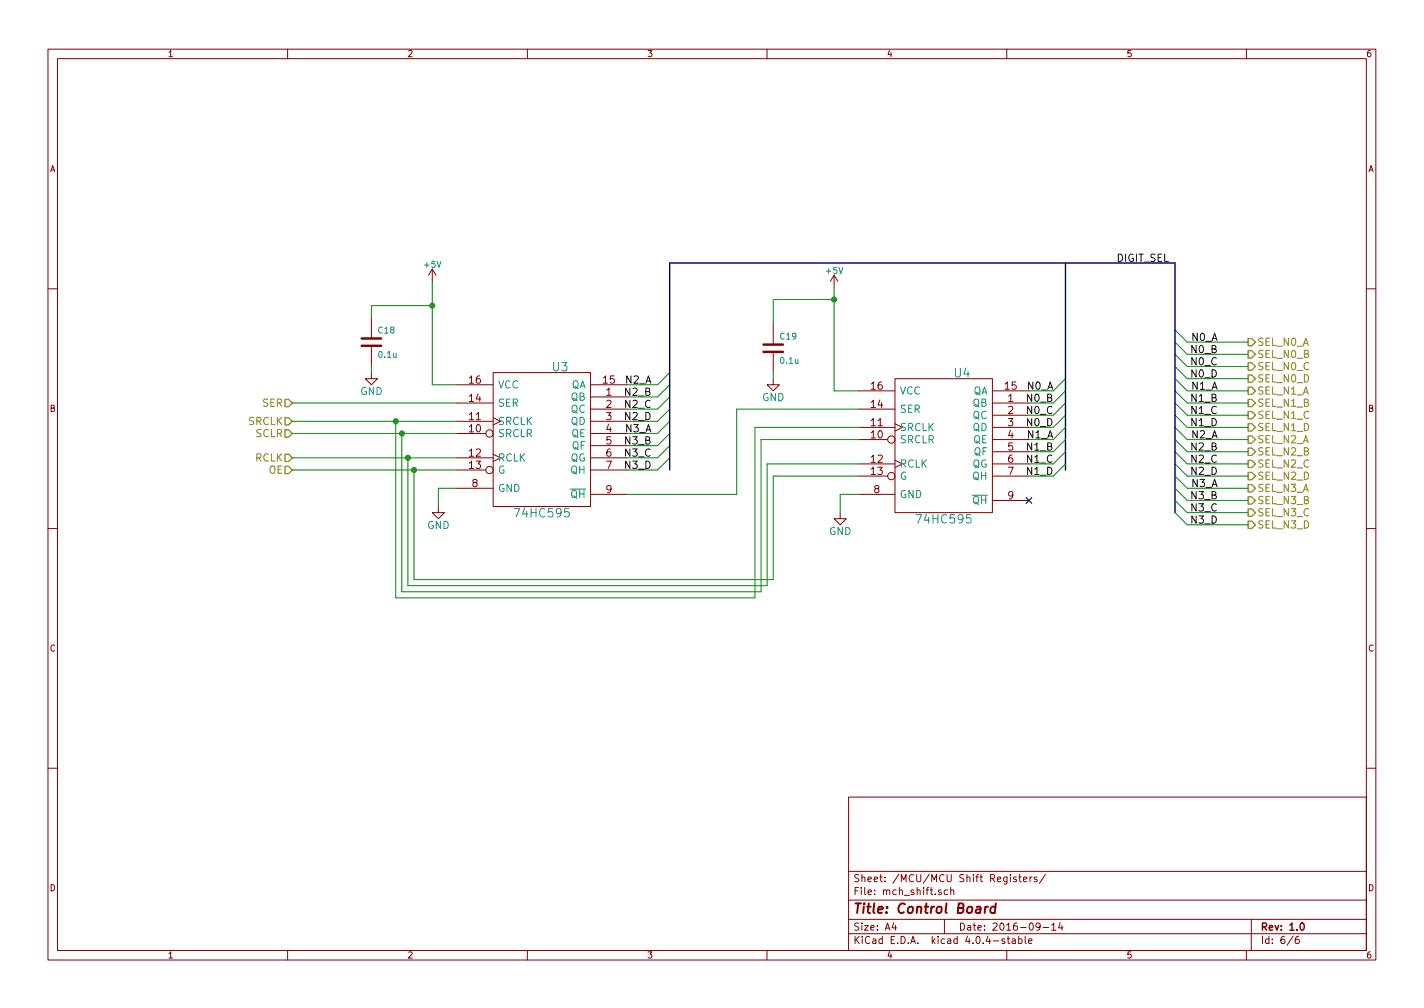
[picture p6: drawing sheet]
<svg xmlns="http://www.w3.org/2000/svg" width="297mm" height="210mm" viewBox="0 0 297 210" stroke-linecap="round" stroke-linejoin="round" font-family="sans-serif">
<g fill="none" stroke="#840000" stroke-width=".21">
<path d="M10 10.3h277v189.9h-277zM12 12.2h273v186.1h-273zM60 10.3v1.9M110 10.3v1.9M160 10.3v1.9M210 10.3v1.9M260 10.3v1.9M90.2 56.1l-.8 1.3M90.2 56.1v2.6M90.2 56.1l.7 1.3M174 57.4l-.8 1.3M174 57.4v2.5"/>
<path d="M174 57.4l.8 1.3M10 60.2h2M77.5 77.7v1.3h1.2l-1.2 1.3-1.3-1.3h1.3M77.5 66.3v4.3M77.5 72.1v4.3M102.9 77.7h20.3v28h-20.3zM161.3 79v1.3h1.3l-1.3 1.2-1.3-1.2h1.3M161.3 67.6v4.3M161.3 73.4v4.3M186.7 79h20.3v27.9h-20.3zM285 60.2h2M95.2 87.9h7.7"/>
<path d="M95.2 90.4h6.1M95.2 95.5h7.7M95.2 98h6.1M95.2 84.1h7.7M95.2 80.3h7.7M102.9 87.1l1.5 .8-1.5 .7M102.9 94.7l1.5 .8-1.5 .8M123.2 82.8h7.6M123.2 85.3h7.6M123.2 87.9h7.6M123.2 90.4h7.6M123.2 93h7.6"/>
<path d="M123.2 95.5h7.6M123.2 98h7.6M123.2 80.3h7.6M179.1 85.3h7.6M179.1 89.1h7.6M179.1 91.7h6.1M179.1 96.8h7.6M179.1 99.3h6.1M179.1 81.5h7.6M186.7 88.4l1.5 .7-1.5 .8M186.7 96l1.5 .8-1.5 .7M207 84.1h7.6"/>
<path d="M207 86.6h7.6M207 89.1h7.6M207 91.7h7.6M207 94.2h7.6M207 96.8h7.6M207 99.3h7.6M207 81.5h7.6M10 110.3h2M91.4 105.7v1.2h1.3l-1.3 1.3-1.2-1.3h1.2M95.2 101.8h7.7M123.2 103.1h7.6M175.3 106.9v1.3h1.2l-1.2 1.3-1.3-1.3h1.3"/>
<path d="M179.1 103.1h7.6M207 104.4h7.6M285 110.3h2M10 160.2h2M177 166.3h108v32h-108zM285 160.2h2M60 198.3v1.9M110 198.3v1.9M160 198.3v1.9M177 194.8h108M177 191.8h108M177 187.8h108"/>
<path d="M177 181.8h108M186.4 192.5l-.3 1h.9M186.8 193v1M196.3 185.7l-.3-.1-.3 .2 .1 .2 .5 .2v.3h-.6M197 191.8v3M197.7 185.7l-.5-.1-.2 .3v.6l.2 .1 .5-.1M198.3 185.7l.2-.1 .4 .1 .1 .9M198.3 185.1v1.5M209.6 195.9l-.4-.1-.2 .2 .1 .3 .5 .1v.3h-.6M210 198.3v1.9M210.1 195.8h.5M210.3 195.3v1.3l.3 .2"/>
<path d="M210.8 182.4v.2M211.2 195.9h.5l.1 .9M211.8 196.2l-.5 .1-.2 .2 .2 .3 .5-.1M212 183l-.4-.1-.2 .2 .1 .3 .5 .1v.3h-.6M212.5 195.9l.4-.1 .3 .3-.1 .6h-.6M212.5 195.3v1.5M212.5 182.9h.6M212.7 182.4v1.3l.4 .2M213.5 183.4l.7-.1-.1-.3-.4-.1-.2 .2 .1 .7h.5M213.8 195.3v1.3l.2 .2M214.6 196.3l.7-.1-.1-.3-.4-.1-.2 .2v.7h.6M214.9 182.9v1"/>
<path d="M215.3 182.9l-.4 .3M216.3 183l-.3-.1-.3 .2 .1 .3 .5 .1v.3h-.6M217 193.2l-.3 .3h-.3l-.3-.3v-.4l.3-.3h.3l.3 .3a1.01 1.01 0 0 1-.5 1.2h-.2M217.6 193.5h1.1M218.1 182.3l-1.3 2M219.4 193l.4-.5v1.5M219.4 194h.8M221.2 192.5l-.4 1h.9M221.5 193v1M260 198.3v1.9M261 191.8v6.5M269.7 195.2l-1.2 2"/>
<path d="M270.9 195.3l-.4 .1a1.11 1.11 0 0 0-.2 1.3l.5 .1 .2-.1v-.5l-.2-.3-.5 .1-.1 .2"/>
<circle cx="102.1" cy="98" r=".76"/>
<circle cx="102.1" cy="90.4" r=".76"/>
<circle cx="185.9" cy="91.7" r=".76"/>
<circle cx="185.9" cy="99.3" r=".76"/>
</g>
<path d="M271.3 192.7l.3-.2a.8 .8 0 0 1 .5 .8 .8 .8 0 0 1-.5 .7l-.4-.5z" fill="none" stroke="#840000" stroke-width=".3"/>
<path d="M205.5 189.1l-.1 1.3M206.1 189.1l-.4 .1-.2 .3M207.6 189.2l-.2-.1a.67 .67 0 0 0-.8 .4v.8l.3 .1 .6-.1M207.7 188.4l-.2 2" fill="none" stroke="#840000" stroke-width=".41"/>
<g fill="none" stroke="#848400" stroke-width=".25">
<path d="M260.3 70.6h.8l.8 .8-.8 .7h-.8zM260.3 73.1h.8l.8 .8-.8 .8h-.8zM260.3 75.7h.8l.8 .7-.8 .8h-.8zM260.3 78.2h.8l.8 .8-.8 .8h-.8zM59.4 83.3h.8l.8 .8-.8 .7h-.8zM59.4 87.1h.8l.8 .8-.8 .7h-.8zM59.4 89.7h.8l.8 .7-.8 .8h-.8zM59.4 97.3h.8l.8 .7-.8 .8h-.8zM59.4 94.7h.8l.8 .8-.8 .8h-.8zM260.3 80.8h.8l.8 .7-.8 .8h-.8zM260.3 83.3h.8l.8 .8-.8 .7h-.8zM260.3 85.8h.8l.8 .8-.8 .8h-.8z"/>
<path d="M260.3 88.4h.8l.8 .7-.8 .8h-.8zM260.3 90.9h.8l.8 .8-.8 .8h-.8zM260.3 93.5h.8l.8 .7-.8 .8h-.8zM260.3 96h.8l.8 .8-.8 .7h-.8zM260.3 98.5h.8l.8 .8-.8 .8h-.8zM260.3 101.1h.8l.8 .7-.8 .8h-.8zM260.3 103.6h.8l.8 .8-.8 .8h-.8zM260.3 106.2h.8l.8 .7-.8 .8h-.8zM260.3 108.7h.8l.8 .8-.8 .7h-.8z"/>
</g>
<g fill="none" stroke="#008400" stroke-width=".21">
<path d="M90.2 58.7v21.6h5M174 59.9v21.6h5.1M77.5 76.4v1.3M90.2 63.7h-12.7v2.6M139.7 77.7l-2.5 2.6h-6.4M161.3 77.7v1.3M174 62.5h-12.7v5.1M222.2 79l-2.5 2.5h-5.1M245.1 71.4l2.5 2.5h12.7M245.1 73.9l2.5 2.5h12.7M245.1 76.4l2.5 2.6h12.7M245.1 79l2.5 2.5h12.7"/>
<path d="M245.1 68.8l2.5 2.6h12.7M61 84.1h34.2M61 87.9h34.2M61 90.4h34.2M61 95.5h34.2M61 98h34.2M82.5 87.9v36.8h75v-35.6h21.6M83.8 90.4v33h74.9v-31.7h20.4M85.1 95.5v26.7h74.9v-25.4h19.1M86.4 98v22.9h74.9v-21.6h17.8M139.7 95.5l-2.5 2.5h-6.4M139.7 93l-2.5 2.5h-6.4"/>
<path d="M139.7 90.4l-2.5 2.6h-6.4M139.7 87.9l-2.5 2.5h-6.4M139.7 85.3l-2.5 2.6h-6.4M139.7 82.8l-2.5 2.5h-6.4M139.7 80.3l-2.5 2.5h-6.4M179.1 85.3h-25.4v17.8h-22.9M222.2 81.5l-2.5 2.6h-5.1M222.2 86.6l-2.5 2.5h-5.1M222.2 84.1l-2.5 2.5h-5.1M222.2 89.1l-2.5 2.6h-5.1M222.2 91.7l-2.5 2.5h-5.1M222.2 94.2l-2.5 2.6h-5.1"/>
<path d="M222.2 96.8l-2.5 2.5h-5.1M245.1 84.1l2.5 2.5h12.7M245.1 81.5l2.5 2.6h12.7M245.1 86.6l2.5 2.5h12.7M245.1 89.1l2.5 2.6h12.7M245.1 91.7l2.5 2.5h12.7M245.1 94.2l2.5 2.6h12.7M245.1 96.8l2.5 2.5h12.7M245.1 99.3l2.5 2.5h12.7M95.2 101.8h-3.8v3.9M179.1 103.1h-3.8v3.8M245.1 101.8l2.5 2.6h12.7"/>
<path d="M245.1 104.4l2.5 2.5h12.7M245.1 106.9l2.5 2.6h12.7"/>
</g>
<path d="M75.4 72.1h4.1M75.4 70.6h4.1M159.3 73.4h4M159.3 71.9h4" fill="none" stroke="#840000" stroke-width=".51"/>
<path d="M214 103.8l1.2 1.2M215.2 103.8l-1.2 1.2" fill="none" stroke="#000084" stroke-width=".21"/>
<path d="M222.2 54.9v43.1M139.7 98v-43.1h105.4v52" fill="none" stroke="#000084" stroke-width=".3"/>
<g fill="#008400" stroke="#008400" stroke-width=".25">
<circle cx="82.6" cy="87.9" r=".51"/>
<circle cx="83.8" cy="90.4" r=".51"/>
<circle cx="85.1" cy="95.5" r=".51"/>
<circle cx="86.4" cy="98" r=".51"/>
<circle cx="90.2" cy="63.7" r=".51"/>
<circle cx="174" cy="62.5" r=".51"/>
</g>
<text font-size="2.8" fill="#840000" x="178" y="190.5">Title: Control Board</text>
<g font-size="2.5" fill="#008484">
<text x="115.3" y="77.4">U3</text>
<text x="199.1" y="78.7">U4</text>
<text x="107.8" y="107.9">74HC595</text>
<text x="191.6" y="109.2">74HC595</text>
</g>
<g font-size="2.1">
<text x="232.9" y="54.6">DIGIT_SEL</text>
<text x="248.6" y="71.1">N0_A</text>
<text x="248.6" y="73.7">N0_B</text>
<text x="248.6" y="76.2">N0_C</text>
<text x="130.5" y="80">N2_A</text>
<text x="130.5" y="82.5">N2_B</text>
<text x="214.3" y="81.3">N0_A</text>
<text x="214.3" y="83.8">N0_B</text>
<text x="248.6" y="78.7">N0_D</text>
<text x="248.6" y="81.3">N1_A</text>
<text x="248.6" y="83.8">N1_B</text>
<text x="130.5" y="85.1">N2_C</text>
<text x="130.5" y="87.6">N2_D</text>
<text x="214.3" y="86.4">N0_C</text>
<text x="214.3" y="88.9">N0_D</text>
<text x="248.6" y="86.4">N1_C</text>
<text x="248.6" y="88.9">N1_D</text>
<text x="130.5" y="90.2">N3_A</text>
<text x="130.5" y="92.7">N3_B</text>
<text x="130.5" y="95.2">N3_C</text>
<text x="214.3" y="91.4">N1_A</text>
<text x="214.3" y="94">N1_B</text>
<text x="248.6" y="91.4">N2_A</text>
<text x="248.6" y="94">N2_B</text>
<text x="130.5" y="97.8">N3_D</text>
<text x="214.3" y="96.5">N1_C</text>
<text x="214.3" y="99.1">N1_D</text>
<text x="248.6" y="96.5">N2_C</text>
<text x="248.6" y="99.1">N2_D</text>
<text x="248.6" y="101.6">N3_A</text>
<text x="248.6" y="104.1">N3_B</text>
<text x="248.6" y="106.7">N3_C</text>
<text x="248.6" y="109.2">N3_D</text>
</g>
<g font-size="2.1" fill="#848400">
<text x="262.3" y="72.1">SEL_N0_A</text>
<text x="262.3" y="74.7">SEL_N0_B</text>
<text x="262.3" y="77.2">SEL_N0_C</text>
<text x="262.3" y="79.8">SEL_N0_D</text>
<text x="262.3" y="82.3">SEL_N1_A</text>
<text x="51.7" y="88.6">SRCLK</text>
<text x="54.7" y="84.8">SER</text>
<text x="262.3" y="84.8">SEL_N1_B</text>
<text x="262.3" y="87.4">SEL_N1_C</text>
<text x="262.3" y="89.9">SEL_N1_D</text>
<text x="53.3" y="91.2">SCLR</text>
<text x="262.3" y="92.5">SEL_N2_A</text>
<text x="262.3" y="95">SEL_N2_B</text>
<text x="53.1" y="96.3">RCLK</text>
<text x="56" y="98.8">OE</text>
<text x="262.3" y="97.5">SEL_N2_C</text>
<text x="262.3" y="100.1">SEL_N2_D</text>
<text x="262.3" y="102.6">SEL_N3_A</text>
<text x="262.3" y="105.2">SEL_N3_B</text>
<text x="262.3" y="107.7">SEL_N3_C</text>
<text x="262.3" y="110.2">SEL_N3_D</text>
</g>
<g font-size="2.1" fill="#008484">
<text x="75.1" y="82.4">GND</text>
<text x="103.9" y="81">VCC</text>
<text x="119" y="83.6">QB</text>
<text x="119" y="81">QA</text>
<text x="158.9" y="83.7">GND</text>
<text x="187.7" y="82.3">VCC</text>
<text x="202.8" y="82.3">QA</text>
<text x="103.9" y="88.6">SRCLK</text>
<text x="103.9" y="84.8">SER</text>
<text x="119" y="86.1">QC</text>
<text x="119" y="88.6">QD</text>
<text x="187.7" y="89.9">SRCLK</text>
<text x="187.7" y="86.1">SER</text>
<text x="202.8" y="84.8">QB</text>
<text x="202.8" y="87.4">QC</text>
<text x="202.8" y="89.9">QD</text>
<text x="103.9" y="91.2">SRCLR</text>
<text x="119.1" y="91.2">QE</text>
<text x="119.2" y="93.7">QF</text>
<text x="187.7" y="92.5">SRCLR</text>
<text x="202.9" y="92.5">QE</text>
<text x="203" y="95">QF</text>
<text x="103.9" y="96.3">RCLK</text>
<text x="103.9" y="98.8">G</text>
<text x="118.9" y="96.3">QG</text>
<text x="119" y="98.8">QH</text>
<text x="187.7" y="97.5">RCLK</text>
<text x="187.7" y="100.1">G</text>
<text x="202.7" y="97.5">QG</text>
<text x="202.8" y="100.1">QH</text>
<text x="103.9" y="102.6">GND</text>
<text x="119" y="103.9">QH</text>
<text x="187.7" y="103.9">GND</text>
<text x="202.8" y="105.2">QH</text>
<text x="89.1" y="110.3">GND</text>
<text x="172.9" y="111.6">GND</text>
</g>
<g font-size="2.1" fill="#840000">
<text x="97.9" y="83.8">14</text>
<text x="97.9" y="80">16</text>
<text x="125.8" y="80">15</text>
<text x="126.4" y="82.5">1</text>
<text x="181.7" y="81.3">16</text>
<text x="209.7" y="81.3">15</text>
<text x="210.2" y="83.8">1</text>
<text x="97.9" y="87.6">11</text>
<text x="126.4" y="85.1">2</text>
<text x="126.4" y="87.6">3</text>
<text x="181.7" y="88.9">11</text>
<text x="181.7" y="85.1">14</text>
<text x="210.2" y="86.4">2</text>
<text x="210.2" y="88.9">3</text>
<text x="97.9" y="90.2">10</text>
<text x="97.9" y="95.2">12</text>
<text x="126.4" y="90.2">4</text>
<text x="126.4" y="92.7">5</text>
<text x="126.4" y="95.2">6</text>
<text x="181.7" y="91.4">10</text>
<text x="210.2" y="91.4">4</text>
<text x="210.2" y="94">5</text>
<text x="97.9" y="97.8">13</text>
<text x="98.5" y="101.6">8</text>
<text x="126.4" y="97.8">7</text>
<text x="181.7" y="96.5">12</text>
<text x="181.7" y="99.1">13</text>
<text x="210.2" y="96.5">6</text>
<text x="210.2" y="99.1">7</text>
<text x="126.4" y="102.9">9</text>
<text x="182.3" y="102.9">8</text>
<text x="210.2" y="104.1">9</text>
<text x="178" y="184">Sheet: /MCU/MCU Shift Registers/</text>
<text x="178" y="186.7">File: mch_shift.sch</text>
<text x="178" y="196.9">KiCad E.D.A. kicad 4.0.4-stable</text>
<text x="178" y="194.1">Size: A4</text>
<text x="200" y="194.1">Date: 2016-09-14</text>
<text x="263" y="194.1">Rev: 1.0</text>
<text x="263" y="196.9">Id: 6/6</text>
</g>
<g font-size="1.8" fill="#840000">
<text x="35" y="11.9">1</text>
<text x="85" y="11.9">2</text>
<text x="135" y="11.9">3</text>
<text x="185" y="11.9">4</text>
<text x="235" y="11.9">5</text>
<text x="285" y="11.9">6</text>
<text x="10.4" y="35.9">A</text>
<text x="285.4" y="35.9">A</text>
<text x="10.4" y="85.9">B</text>
<text x="285.4" y="85.9">B</text>
<text x="10.4" y="135.9">C</text>
<text x="285.4" y="135.9">C</text>
<text x="10.4" y="185.9">D</text>
<text x="285.4" y="185.9">D</text>
<text x="35" y="199.9">1</text>
<text x="85" y="199.9">2</text>
<text x="135" y="199.9">3</text>
<text x="185" y="199.9">4</text>
<text x="235" y="199.9">5</text>
<text x="285" y="199.9">6</text>
</g>
<g font-size="1.8" fill="#008484">
<text x="88.6" y="55.8">+5V</text>
<text x="172.4" y="57.1">+5V</text>
<text x="79" y="69.5">C18</text>
<text x="162.8" y="70.8">C19</text>
<text x="79.1" y="74.6">0.1u</text>
<text x="162.9" y="75.9">0.1u</text>
</g>
</svg>
